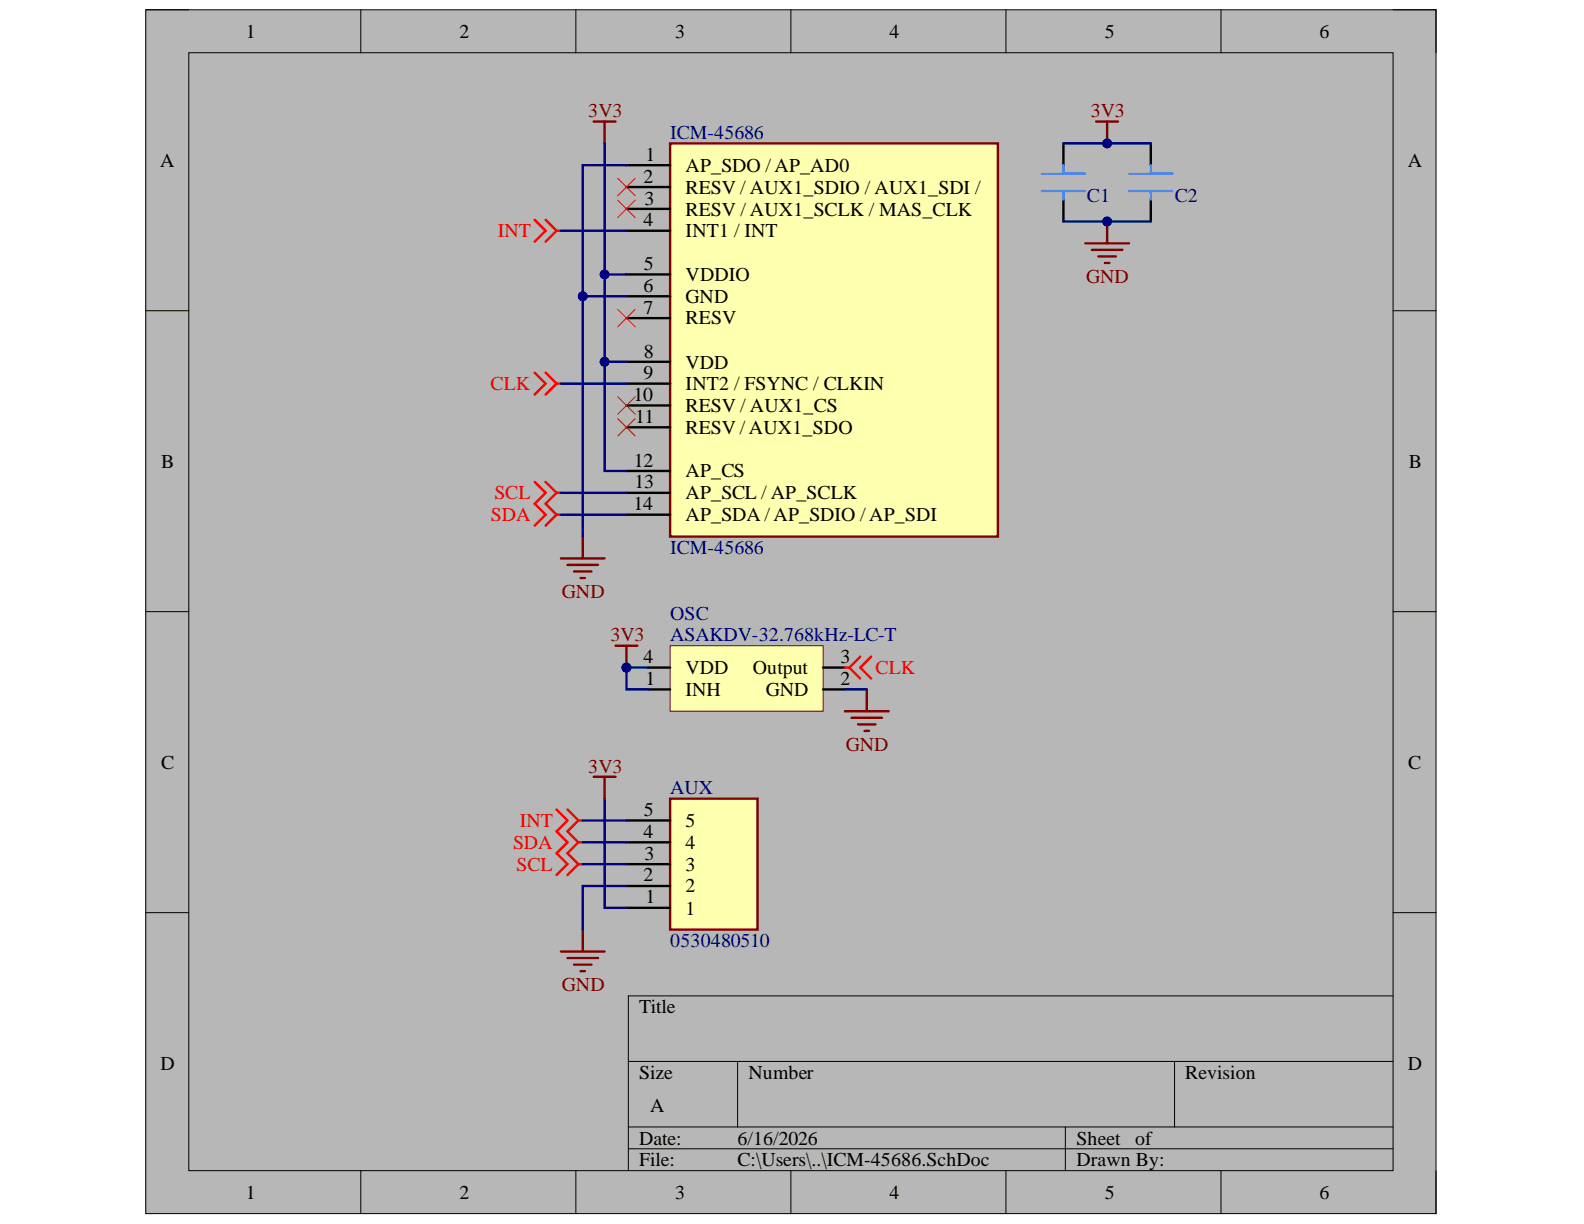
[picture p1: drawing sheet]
<svg xmlns="http://www.w3.org/2000/svg" width="279mm" height="216mm" viewBox="0 0 279 216" stroke-linecap="round" stroke-linejoin="round" font-family="sans-serif">
<path d="M25.7 1.7h227.6v212.4h-227.6z" fill-rule="evenodd" fill="#b7b7b7"/>
<path d="M25.7 1.7h227.6v212.4h-227.6z" fill="none" stroke="#000" stroke-width=".18"/>
<path d="M33.3 9.3h212.4v197.2h-212.4z" fill-rule="evenodd" fill="#b7b7b7"/>
<g fill="none" stroke="#000" stroke-width=".18">
<path d="M25.7 1.7h7.6M33.3 9.3h212.4v197.2h-212.4zM63.6 1.7v7.6M101.6 1.7v7.6M139.5 1.7v7.6M177.4 1.7v7.6M215.4 1.7v7.6M245.7 1.7h7.6v7.6M25.7 54.8h7.6M245.7 54.8h7.6M25.7 107.9h7.6M245.7 107.9h7.6"/>
<path d="M25.7 161h7.6M245.7 161h7.6M245.7 175.7h-134.9v30.8M110.8 187.2h134.9M110.8 198.8h134.9M130.1 187.2v11.6M187.9 198.8v7.7M207.2 187.2v11.6M63.6 206.5v7.6M101.6 206.5v7.6M110.8 202.6h134.9M139.5 206.5v7.6"/>
<path d="M177.4 206.5v7.6M215.4 206.5v7.6M253.3 206.5v7.6"/>
</g>
<path d="M118.2 25.3h57.8v69.3h-57.8z" fill-rule="evenodd" fill="#ffffb0"/>
<path d="M118.2 25.3h57.8v69.3h-57.8zM195.3 39.1v3.8M191.4 42.9h7.7M192.6 44.1h5.4M193.7 45.2h3.1M194.9 46.4h.8" fill="none" stroke="#800000" stroke-width=".42"/>
<g fill="none" stroke="#000" stroke-width=".42">
<path d="M110.5 29.1h7.7M110.5 33h7.7M110.5 36.8h7.7M187.6 25.3v3.8M187.6 35.2v3.9M203 25.3v3.8M203 35.2v3.9M110.5 40.7h7.7M110.5 48.4h7.7M110.5 52.3h7.7M110.5 56.1h7.7M110.5 63.8h7.7"/>
<path d="M110.5 67.7h7.7M110.5 71.5h7.7M110.5 75.4h7.7M110.5 83.1h7.7M110.5 86.9h7.7M110.5 90.8h7.7"/>
</g>
<path d="M109 35.3l3 3.1M109 31.5l3 3M112 35.3l-3 3.1M112 31.5l-3 3M109 73.8l3 3.1M109 70l3 3.1M112 73.8l-3 3.1M112 70l-3 3.1" fill="none" stroke="#f00" stroke-width=".18"/>
<path d="M183.8 30.7h7.6M183.8 33.7h7.6M187.6 29.1v1.6M187.6 33.7v1.5M199.2 30.7h7.6M199.2 33.7h7.6M203 29.1v1.6M203 33.7v1.5" fill="none" stroke="#4a86e8" stroke-width=".42"/>
<circle cx="195.3" cy="39.1" r=".77" fill="#000080"/>
<circle cx="195.3" cy="39.1" r=".77" fill="none" stroke="#000080" stroke-width=".18"/>
<path d="M193.4 21.4h3.8M195.3 21.4v3.9" fill="none" stroke="#800000" stroke-width=".42"/>
<circle cx="195.3" cy="25.3" r=".77" fill="#000080"/>
<circle cx="195.3" cy="25.3" r=".77" fill="none" stroke="#000080" stroke-width=".18"/>
<path d="M104.7 21.4h3.9M106.6 21.4v3.9M98.9 98.5h7.7M100.1 99.6h5.4M102.8 94.6v3.9M101.2 100.8h3.1M102.4 102h.8" fill="none" stroke="#800000" stroke-width=".42"/>
<path d="M109 54.6l3 3M112 54.6l-3 3" fill="none" stroke="#f00" stroke-width=".18"/>
<path d="M94.3 38.8l1.9 1.9-1.9 1.9M96.2 38.8l2 1.9M98.2 40.7l-2 1.9M98.2 40.7h.7M94.3 88.9l1.9 1.9-1.9 1.9M96.2 88.9l2 1.9M98.2 90.8l-2 1.9M98.2 90.8h.7" fill="none" stroke="#f00" stroke-width=".42"/>
<path d="M118.2 113.9h27v11.6h-27z" fill-rule="evenodd" fill="#ffffb0"/>
<path d="M118.2 113.9h27v11.6h-27z" fill="none" stroke="#800000" stroke-width=".18"/>
<path d="M114.3 117.8h3.9M145.2 117.8h3.8M114.3 121.6h3.9M145.2 121.6h3.8" fill="none" stroke="#000" stroke-width=".42"/>
<path d="M94.3 85l1.9 1.9-1.9 2M96.2 85l2 1.9M98.2 86.9l-2 2M98.2 86.9h.7" fill="none" stroke="#f00" stroke-width=".42"/>
<path d="M108.6 113.9h3.8M110.5 113.9v3.9" fill="none" stroke="#800000" stroke-width=".42"/>
<circle cx="110.5" cy="117.8" r=".77" fill="#000080"/>
<circle cx="110.5" cy="117.8" r=".77" fill="none" stroke="#000080" stroke-width=".18"/>
<path d="M149 125.5h7.7M150.2 126.6h5.4M151.3 127.8h3.1M152.5 128.9h.8M152.9 121.6v3.9" fill="none" stroke="#800000" stroke-width=".42"/>
<path d="M94.3 65.7l1.9 2-1.9 1.9M96.2 65.7l2 2M98.2 67.7l-2 1.9M98.2 67.7h.7M149 117.8h.8M149.8 117.8l1.9 1.9M151.7 115.8l-1.9 2M153.7 115.8l-2 2 2 1.9" fill="none" stroke="#f00" stroke-width=".42"/>
<path d="M106.6 25.3v38.5h3.9" fill="none" stroke="#000080" stroke-width=".42"/>
<circle cx="106.6" cy="63.8" r=".77" fill="#000080"/>
<circle cx="106.6" cy="63.8" r=".77" fill="none" stroke="#000080" stroke-width=".18"/>
<circle cx="106.6" cy="48.4" r=".77" fill="#000080"/>
<circle cx="106.6" cy="48.4" r=".77" fill="none" stroke="#000080" stroke-width=".18"/>
<path d="M106.6 48.4h3.9" fill="none" stroke="#000080" stroke-width=".42"/>
<circle cx="106.6" cy="48.4" r=".77" fill="#000080"/>
<circle cx="106.6" cy="48.4" r=".77" fill="none" stroke="#000080" stroke-width=".18"/>
<path d="M187.6 25.3h15.4" fill="none" stroke="#000080" stroke-width=".42"/>
<circle cx="195.3" cy="25.3" r=".77" fill="#000080"/>
<circle cx="195.3" cy="25.3" r=".77" fill="none" stroke="#000080" stroke-width=".18"/>
<path d="M187.6 39.1h15.4" fill="none" stroke="#000080" stroke-width=".42"/>
<circle cx="195.3" cy="39.1" r=".77" fill="#000080"/>
<circle cx="195.3" cy="39.1" r=".77" fill="none" stroke="#000080" stroke-width=".18"/>
<path d="M110.5 52.3h-7.7v42.3" fill="none" stroke="#000080" stroke-width=".42"/>
<circle cx="102.8" cy="52.3" r=".77" fill="#000080"/>
<circle cx="102.8" cy="52.3" r=".77" fill="none" stroke="#000080" stroke-width=".18"/>
<path d="M98.9 40.7h11.6M98.9 86.9h11.6M98.9 90.8h11.6M110.5 117.8h3.8" fill="none" stroke="#000080" stroke-width=".42"/>
<circle cx="110.5" cy="117.8" r=".77" fill="#000080"/>
<circle cx="110.5" cy="117.8" r=".77" fill="none" stroke="#000080" stroke-width=".18"/>
<path d="M110.5 117.8v3.8h3.8M149 121.6h3.9" fill="none" stroke="#000080" stroke-width=".42"/>
<circle cx="110.5" cy="117.8" r=".77" fill="#000080"/>
<circle cx="110.5" cy="117.8" r=".77" fill="none" stroke="#000080" stroke-width=".18"/>
<path d="M110.5 29.1h-7.7v23.2M98.9 67.7h11.6" fill="none" stroke="#000080" stroke-width=".42"/>
<circle cx="102.8" cy="52.3" r=".77" fill="#000080"/>
<circle cx="102.8" cy="52.3" r=".77" fill="none" stroke="#000080" stroke-width=".18"/>
<path d="M106.6 63.8v19.3h3.9" fill="none" stroke="#000080" stroke-width=".42"/>
<circle cx="106.6" cy="63.8" r=".77" fill="#000080"/>
<circle cx="106.6" cy="63.8" r=".77" fill="none" stroke="#000080" stroke-width=".18"/>
<path d="M118.2 140.9h15.4v23.1h-15.4z" fill-rule="evenodd" fill="#ffffb0"/>
<path d="M104.7 137h3.9M106.6 137v3.9M118.2 140.9h15.4v23.1h-15.4zM98.9 167.8h7.7M100.1 169h5.4M101.2 170.2h3.1M102.4 171.3h.8M102.8 164v3.8" fill="none" stroke="#800000" stroke-width=".42"/>
<path d="M110.5 156.3h7.7M110.5 152.4h7.7M110.5 148.6h7.7M110.5 144.7h7.7M110.5 160.1h7.7" fill="none" stroke="#000" stroke-width=".42"/>
<path d="M98.2 142.8l1.9 1.9-1.9 1.9 1.9 2-1.9 1.9 1.9 1.9-1.9 2M100.1 142.8l1.9 1.9M102 144.7l-1.9 1.9 1.9 2M102 144.7h.8M102 148.6l-1.9 1.9 1.9 1.9M102 148.6h.8M102 152.4l-1.9 2M102 152.4h.8" fill="none" stroke="#f00" stroke-width=".42"/>
<path d="M102.8 152.4h7.7M102.8 144.7h7.7M102.8 148.6h7.7M106.6 140.9v19.2h3.9M110.5 156.3h-7.7v7.7" fill="none" stroke="#000080" stroke-width=".42"/>
<g font-size="3.5">
<text x="43.4" y="6.7">1</text>
<text x="81" y="6.7">2</text>
<text x="119.1" y="6.7">3</text>
<text x="156.9" y="6.7">4</text>
<text x="194.9" y="6.7">5</text>
<text x="232.7" y="6.7">6</text>
<text x="28.2" y="29.4">A</text>
<text x="113.8" y="28.4">1</text>
<text x="248.3" y="29.4">A</text>
<text x="113.5" y="32.2">2</text>
<text x="120.9" y="30.3">AP_SDO / AP_AD0</text>
<text x="120.9" y="34.1">RESV / AUX1_SDIO / AUX1_SDI /</text>
<text x="113.5" y="39.9">4</text>
<text x="113.7" y="36.1">3</text>
<text x="120.9" y="38">RESV / AUX1_SCLK / MAS_CLK</text>
<text x="120.9" y="41.8">INT1 / INT</text>
<text x="113.6" y="47.6">5</text>
<text x="113.5" y="51.5">6</text>
<text x="120.9" y="49.5">VDDIO</text>
<text x="120.9" y="53.4">GND</text>
<text x="113.5" y="55.4">7</text>
<text x="120.9" y="57.2">RESV</text>
<text x="113.6" y="63.1">8</text>
<text x="120.9" y="65">VDD</text>
<text x="111.7" y="70.8">10</text>
<text x="113.5" y="66.9">9</text>
<text x="120.9" y="68.8">INT2 / FSYNC / CLKIN</text>
<text x="112.1" y="74.6">11</text>
<text x="120.9" y="72.7">RESV / AUX1_CS</text>
<text x="120.9" y="76.5">RESV / AUX1_SDO</text>
<text x="28.4" y="82.5">B</text>
<text x="111.8" y="82.3">12</text>
<text x="248.5" y="82.5">B</text>
<text x="111.9" y="86.1">13</text>
<text x="120.9" y="84.2">AP_CS</text>
<text x="120.9" y="88.1">AP_SCL / AP_SCLK</text>
<text x="111.7" y="90">14</text>
<text x="120.9" y="91.9">AP_SDA / AP_SDIO / AP_SDI</text>
<text x="113.5" y="117">4</text>
<text x="120.9" y="118.9">VDD</text>
<text x="132.8" y="118.9">Output</text>
<text x="148.3" y="117">3</text>
<text x="113.8" y="120.8">1</text>
<text x="120.9" y="122.8">INH</text>
<text x="135.1" y="122.8">GND</text>
<text x="148.3" y="120.8">2</text>
<text x="28.4" y="135.6">C</text>
<text x="248.4" y="135.6">C</text>
<text x="113.6" y="144">5</text>
<text x="113.5" y="147.8">4</text>
<text x="120.9" y="149.7">4</text>
<text x="120.9" y="145.8">5</text>
<text x="113.5" y="155.5">2</text>
<text x="113.7" y="151.7">3</text>
<text x="120.9" y="153.6">3</text>
<text x="113.8" y="159.4">1</text>
<text x="120.9" y="161.3">1</text>
<text x="120.9" y="157.4">2</text>
<text x="112.7" y="178.7">Title</text>
<text x="28.3" y="188.7">D</text>
<text x="112.7" y="190.3">Size</text>
<text x="132" y="190.3">Number</text>
<text x="209.1" y="190.3">Revision</text>
<text x="248.3" y="188.7">D</text>
<text x="114.7" y="196.1">A</text>
<text x="112.7" y="201.9">Date:</text>
<text x="130.1" y="201.9">6/16/2026</text>
<text x="189.9" y="201.9">Sheet</text>
<text x="200.2" y="201.9">of</text>
<text x="112.7" y="205.7">File:</text>
<text x="130.1" y="205.7">C:\Users\..\ICM-45686.SchDoc</text>
<text x="189.9" y="205.7">Drawn By:</text>
<text x="43.4" y="211.4">1</text>
<text x="81" y="211.4">2</text>
<text x="119.1" y="211.4">3</text>
<text x="156.9" y="211.4">4</text>
<text x="194.9" y="211.4">5</text>
<text x="232.7" y="211.4">6</text>
</g>
<g font-size="3.5" fill="#800000">
<text x="103.8" y="20.6">3V3</text>
<text x="192.4" y="20.6">3V3</text>
<text x="191.6" y="49.9">GND</text>
<text x="99.1" y="105.4">GND</text>
<text x="107.7" y="113.1">3V3</text>
<text x="103.8" y="136.3">3V3</text>
<text x="149.2" y="132.4">GND</text>
<text x="99.1" y="174.8">GND</text>
</g>
<g font-size="3.5" fill="#000080">
<text x="118.2" y="24.5">ICM-45686</text>
<text x="191.7" y="35.7">C1</text>
<text x="207.2" y="35.7">C2</text>
<text x="118.2" y="97.7">ICM-45686</text>
<text x="118.2" y="109.3">OSC</text>
<text x="118.2" y="113.1">ASAKDV-32.768kHz-LC-T</text>
<text x="118.2" y="140.1">AUX</text>
<text x="118.2" y="167.1">0530480510</text>
</g>
<g font-size="3.5" fill="#f00">
<text x="87.8" y="41.8">INT</text>
<text x="86.5" y="68.8">CLK</text>
<text x="87.2" y="88.1">SCL</text>
<text x="86.6" y="91.9">SDA</text>
<text x="154.4" y="118.9">CLK</text>
<text x="90.5" y="149.7">SDA</text>
<text x="91.7" y="145.8">INT</text>
<text x="91.1" y="153.6">SCL</text>
</g>
</svg>
